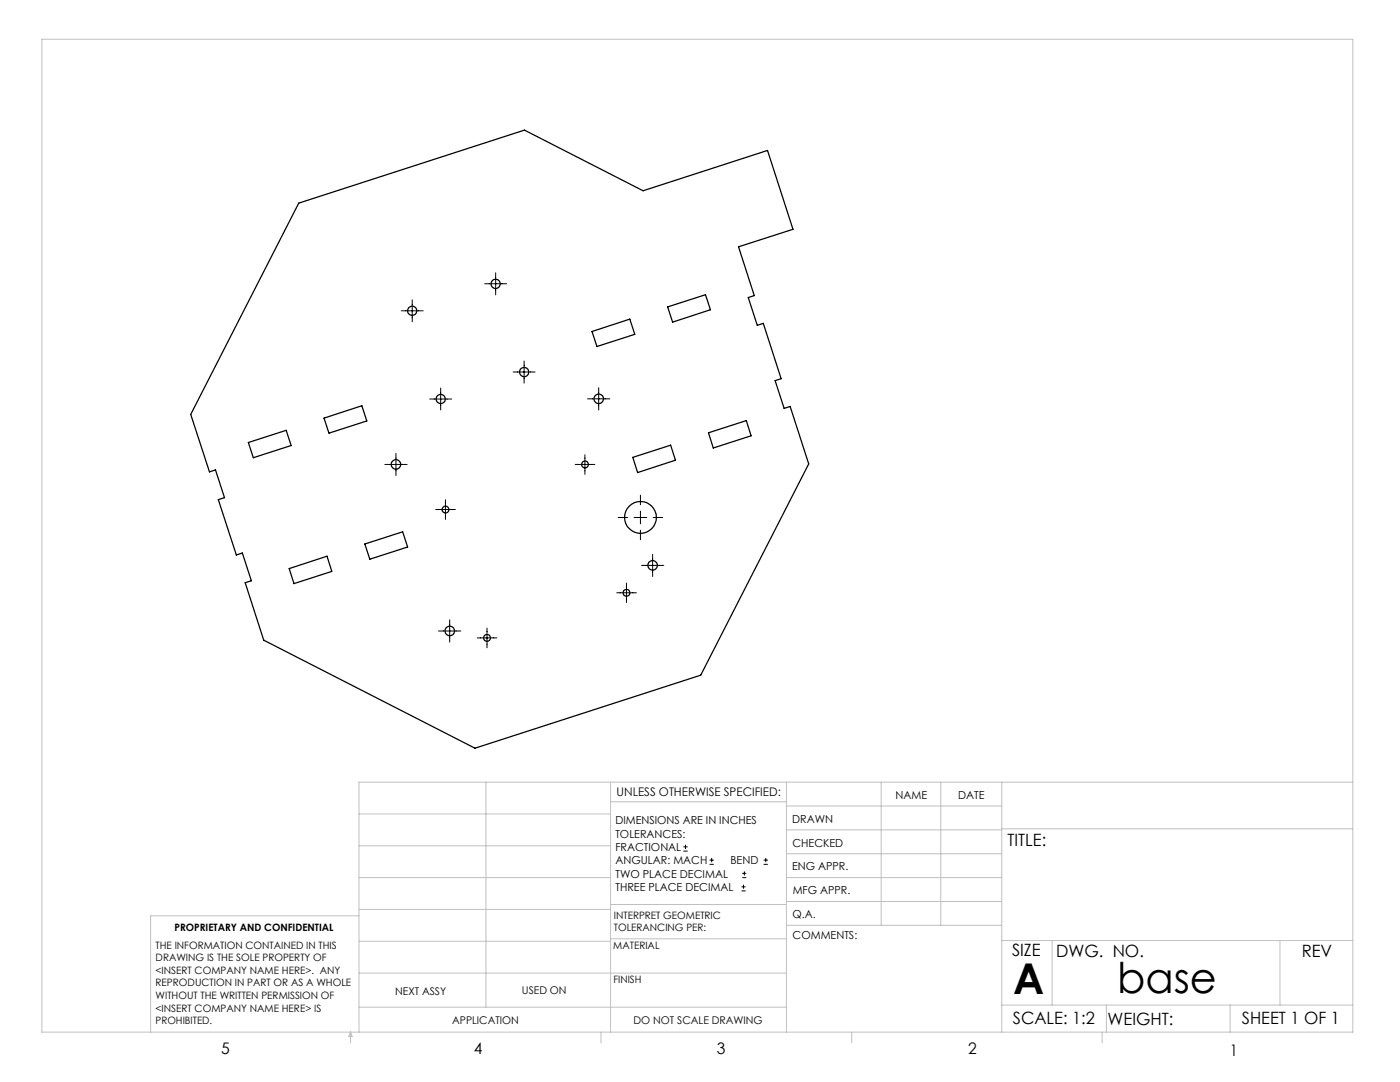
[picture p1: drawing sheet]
<svg xmlns="http://www.w3.org/2000/svg" width="279mm" height="216mm" viewBox="0 0 279 216" stroke-linecap="round" stroke-linejoin="round" font-family="sans-serif">
<g fill="none" stroke="#000" stroke-width=".2">
<path d="M82.3 59.8v4.4M96.7 56.6h4.4M98.9 54.4v4.4M80.1 62h4.4M85.8 79.6h4.3M87.9 77.4v4.4M102.4 74.2h4.4M104.6 72v4.4M117.3 79.6h4.4M119.5 77.4v4.4M76.8 92.7h4.4M79 90.5v4.4"/>
<path d="M88.9 99.7v3.9M114.8 92.7h3.9M116.7 90.7v4M127.8 98.8v1.9M87 101.7h3.9M123.1 118.3h3.9M123.4 103.3h1.9M125 116.3v3.9M126.5 103.3h2.6M127.8 102v2.5M127.8 105.8v1.9M128 112.8h4.5"/>
<path d="M130.2 110.6v4.4M130.4 103.3h1.9M87.5 125.9h4.5M89.7 123.7v4.4M95.2 127.3h4M97.2 125.3v4M136.4 169.8h.8M136.4 169h.8M136.8 168.6v.8M141.6 172.5h.9M141.6 171.6h.9M142 171.2v.8"/>
<path d="M148 177.8h.8M148 177h.8M148.1 175.1h.8M148.1 174.3h.8M148.4 176.5v.8M148.6 173.9v.8M152.4 172.5h.8M152.4 171.6h.8M152.8 171.2v.8"/>
</g>
<g fill="none" stroke="#c0c0c0" stroke-width=".2">
<path d="M8.4 7.8h261.6v198.2h-261.6zM97 156.1v44.9M121.8 156.1v49.9M121.8 160h35.2M157 156.1v49.9M175.9 156.1v28.5M187.7 156.1v28.5M199.9 156.1v49.9M270 156.1h-198.4v49.9M71.6 175.1h50.2M71.6 168.8h50.2M71.6 162.4h50.2"/>
<path d="M157 170.4h42.9M157 165.6h42.9M157 160.8h42.9M157 175.1h42.9M157 179.9h42.9M199.9 165.4h70.1M71.6 194.2h85.4M71.6 187.8h50.2M71.6 181.5h50.2M71.6 182.7h-41.5v23.3M121.8 187.3h35.2M121.8 180.5h35.2"/>
<path d="M157 184.6h42.9M199.9 187.7h70.1M210 187.7v12.9M255.4 187.7v12.9M70 206v2.1M70 206l.3 .8h-.7zM71.6 201h85.4M119.9 206v2.1M170 206v2.1M199.9 200.6h70.1M220 206v2.1M220.8 200.6v5.4"/>
<path d="M245.5 200.6v5.4"/>
</g>
<g fill="none" stroke="#000" stroke-width=".25">
<path d="M59.6 40.5l45.1-14.5 23.6 12.1 24.9-8.1 5.1 15.8-10.9 3.4 3.1 9.8-1.2 .4 1.8 5.5 1.2-.4 3.6 11.1-1.2 .4 1.8 5.5 1.2-.4 3.7 11.5-21.6 42.1-45 14.6-42.2-21.6-3.7-11.4 1.3-.4-1.8-5.6-1.2 .4-3.6-11 1.2-.4-1.8-5.5-1.2 .4-3.7-11.5zM118.1 66.1l7.6-2.4 1 3-7.6 2.4zM133.2 61.2l7.6-2.4 1 3-7.6 2.5zM49.6 88.3l7.5-2.4 1 3-7.5 2.4zM64.7 83.4l7.5-2.4 1 3-7.5 2.4zM126.3 91.3l7.5-2.5 1 3-7.6 2.5zM141.4 86.4l7.5-2.5 1 3.1-7.6 2.4zM57.7 113.5l7.6-2.5 .9 3-7.5 2.5zM72.8 108.5l7.6-2.4 1 3-7.6 2.5z"/>
<circle cx="98.9" cy="56.6" r=".93"/>
<circle cx="82.3" cy="62" r=".92"/>
<circle cx="87.9" cy="79.6" r=".92"/>
<circle cx="104.6" cy="74.2" r=".93"/>
<circle cx="119.5" cy="79.6" r=".95"/>
<circle cx="79" cy="92.7" r=".96"/>
<circle cx="116.7" cy="92.7" r=".69"/>
<circle cx="88.9" cy="101.7" r=".68"/>
<circle cx="125" cy="118.3" r=".68"/>
<circle cx="127.8" cy="103.3" r="3.2"/>
<circle cx="130.2" cy="112.8" r=".97"/>
<circle cx="89.8" cy="125.9" r=".95"/>
<circle cx="97.2" cy="127.3" r=".7"/>
</g>
<g font-size="8.5">
<text x="202.2" y="198.3">A</text>
<text x="223" y="198.1">base</text>
</g>
<g font-size="3.4">
<text x="201.1" y="168.8">TITLE:</text>
<text x="202" y="190.8">SIZE</text>
<text x="210.8" y="190.9">DWG. NO.</text>
<text x="259.8" y="191">REV</text>
<text x="202.1" y="204.4">SCALE: 1:2</text>
<text x="221" y="204.5">WEIGHT:</text>
<text x="247.8" y="204.4">SHEET 1 OF 1</text>
</g>
<g font-size="3.2">
<text x="44.2" y="210.4">5</text>
<text x="94.6" y="210.3">4</text>
<text x="143.1" y="210.4">3</text>
<text x="193.2" y="210.3">2</text>
<text x="245.4" y="210.6">1</text>
</g>
<text font-size="2.4" x="123.1" y="158.9">UNLESS OTHERWISE SPECIFIED:</text>
<g font-size="2.2">
<text x="178.7" y="159.4">NAME</text>
<text x="191.2" y="159.4">DATE</text>
<text x="122.8" y="164.5">DIMENSIONS ARE IN INCHES</text>
<text x="122.8" y="167.1">TOLERANCES:</text>
<text x="158.1" y="164.2">DRAWN</text>
<text x="122.8" y="169.8">FRACTIONAL</text>
<text x="122.8" y="172.5">ANGULAR: MACH</text>
<text x="145.8" y="172.5">BEND</text>
<text x="158.1" y="173.7">ENG APPR.</text>
<text x="158.2" y="169.1">CHECKED</text>
<text x="122.8" y="175.1">TWO PLACE DECIMAL</text>
<text x="122.8" y="177.8">THREE PLACE DECIMAL</text>
<text x="158.2" y="178.4">MFG APPR.</text>
<text x="158.2" y="183.2">Q.A.</text>
<text x="158.2" y="187.4">COMMENTS:</text>
</g>
<g font-size="2.1">
<text x="78.8" y="198.5">NEXT ASSY</text>
<text x="104.2" y="198.4">USED ON</text>
<text x="90.2" y="204.3">APPLICATION</text>
<text x="126.4" y="204.3">DO NOT SCALE DRAWING</text>
</g>
<g font-size="2">
<text x="34.8" y="185.7">PROPRIETARY AND CONFIDENTIAL</text>
<text x="122.5" y="183.3">INTERPRET GEOMETRIC</text>
<text x="122.5" y="185.9">TOLERANCING PER:</text>
<text x="31.1" y="189.3">THE INFORMATION CONTAINED IN THIS</text>
<text x="31.1" y="191.8">DRAWING IS THE SOLE PROPERTY OF</text>
<text x="122.4" y="189.4">MATERIAL</text>
<text x="31.1" y="194.3">&lt;INSERT COMPANY NAME HERE&gt;. ANY</text>
<text x="31.1" y="196.8">REPRODUCTION IN PART OR AS A WHOLE</text>
<text x="122.4" y="196.2">FINISH</text>
<text x="31.1" y="199.4">WITHOUT THE WRITTEN PERMISSION OF</text>
<text x="31.1" y="201.9">&lt;INSERT COMPANY NAME HERE&gt; IS</text>
<text x="31.1" y="204.4">PROHIBITED.</text>
</g>
</svg>
